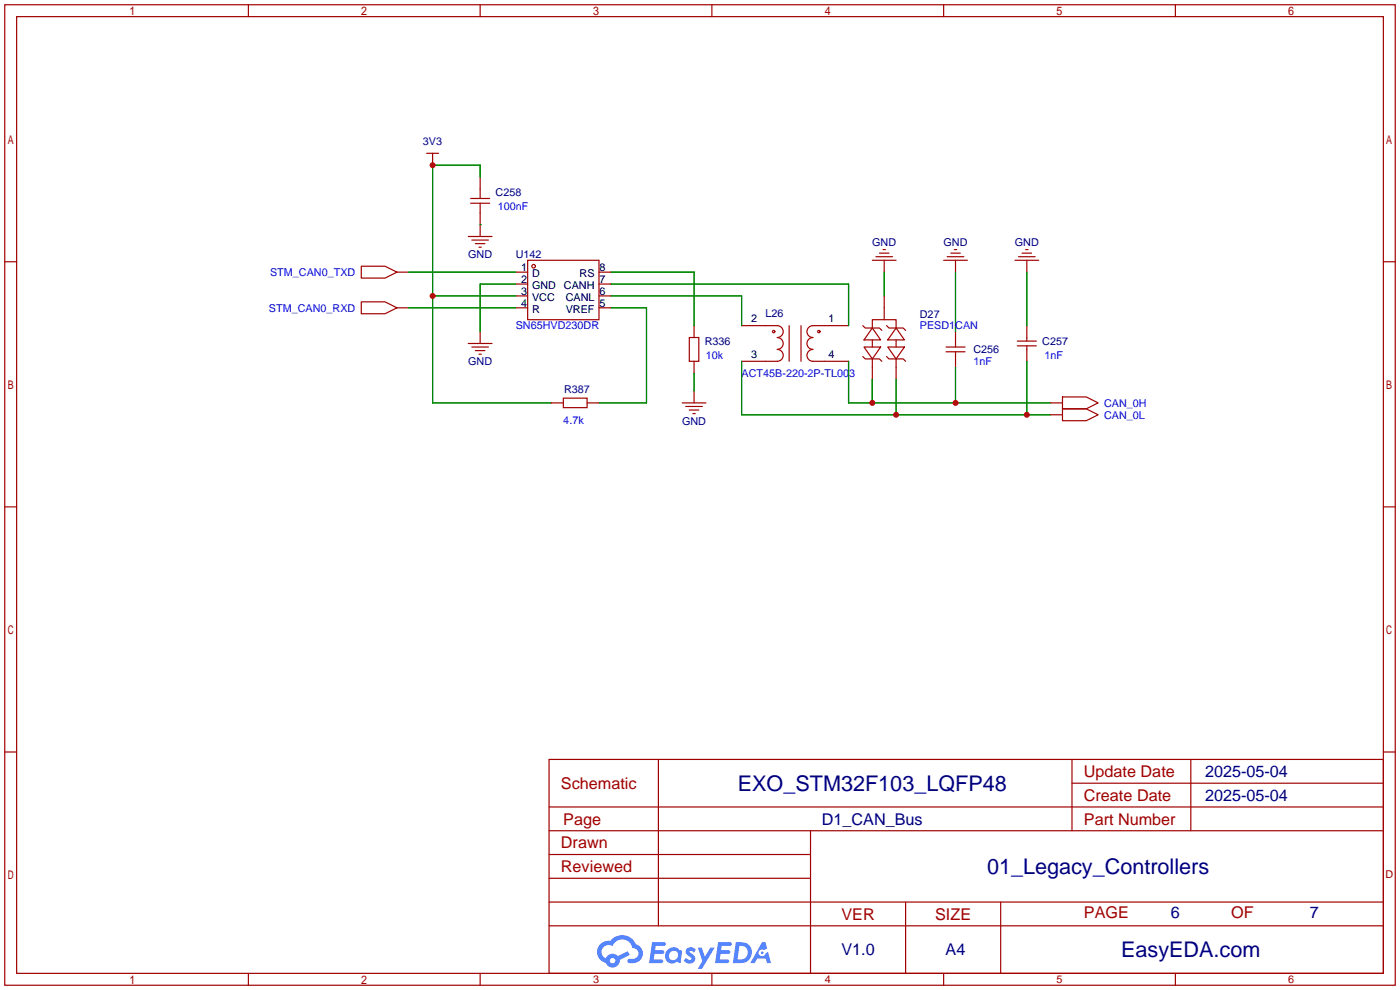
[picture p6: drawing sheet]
<svg xmlns="http://www.w3.org/2000/svg" width="299mm" height="212mm" viewBox="0 0 299 212" stroke-linecap="round" stroke-linejoin="round" font-family="sans-serif">
<g fill="none" stroke="#a10000" stroke-width=".25">
<path d="M1 1h297.2v209.6h-297.2zM3.6 3.6h292.1v204.4h-292.1zM53.1 1v2.6M102.6 1v2.6M152.1 1v2.6M201.7 1v2.6M251.2 1v2.6M1 55.9h2.6M295.7 55.9h2.5M1 108.3h2.6M295.7 108.3h2.5M1 160.7h2.6"/>
<path d="M117.3 162.3h178.4v45.7h-178.4zM117.3 177.5h178.4M117.3 172.5h178.4M140.7 162.3v35.6M173.2 177.5v30.5M229.1 162.3v15.2M229.1 167.4h66.6M254.5 162.3v15.2M295.7 160.7h2.5M117.3 182.6h55.9M117.3 197.9h178.4M117.3 192.8h178.4"/>
<path d="M117.3 187.7h55.9M193.5 192.8v15.2M213.9 192.8v15.2M53.1 208v2.6M102.6 208v2.6M152.1 208v2.6M201.7 208v2.6M251.2 208v2.6"/>
</g>
<g fill="#5487ff">
<path d="M146.9 202.7a1.3 1.3 0 0 1 1.8 .3l-.4 .6a.54 .54 0 0 0-.9-.2l.1 .2a1.34 1.34 0 0 1 1 1.8 1.47 1.47 0 0 1-2.4-.1l.5-.6 .8 .5a.31 .31 0 0 0 .4-.3 .31 .31 0 0 0-.3-.4 1.12 1.12 0 0 1-.6-1.8z"/>
<path d="M149.1 202.5h.9l.6 2 1.2-2h.9l-2.7 4.6h-.9l1-1.7z"/>
<path d="M139.4 201.4h1.6a1.31 1.31 0 0 1 1.2 .2 .4 .4 0 0 1-.3 .5l-1.8 .1-.1 .9h1.6a.4 .4 0 0 1 .4 .4 .4 .4 0 0 1-.4 .4h-1.7l-.2 1.2h1.4a.46 .46 0 0 1 .5 0 .46 .46 0 0 1 .1 .5l-.3 .2h-2.7z"/>
<path d="M153.5 201.4h1.6a1.32 1.32 0 0 1 1.2 .2 .39 .39 0 0 1-.3 .5l-1.8 .1-.1 .9h1.7a.4 .4 0 0 1 .3 .4 .4 .4 0 0 1-.4 .4h-1.7l-.2 1.2h1.4a.46 .46 0 0 1 .5 0 .46 .46 0 0 1 .1 .5l-.3 .2h-2.7z"/>
<path d="M162.9 201.4h.7l.4 1.3-.7 .4a.75 .75 0 0 0-1.1 .3 .75 .75 0 0 0 .5 1 .75 .75 0 0 0 .9-.7l.5-.2 .7 2.3h-.9l-.2-.9h-1.9l-.5 .9h-.9z"/>
<path d="M157.3 201.4l-.7 4.4h1.5a2.27 2.27 0 0 0 2.6-2.2 2.27 2.27 0 0 0-2.7-2.2zM158 202.1a1.5 1.5 0 0 1 1.8 1.6 1.5 1.5 0 0 1-1.9 1.4h-.3z"/>
<path d="M142.7 203a1.6 1.6 0 0 0-.3 2.3 1.6 1.6 0 0 0 2.3 .2l.8 .3 .3-2.4-.2-.3-.4-.1a1.58 1.58 0 0 0-2.5 0zM143.3 203.5a.98 .98 0 0 1 1.6 .4 .98 .98 0 0 1-1.1 1.3 .94 .94 0 0 1-.8-.7 .94 .94 0 0 1 .3-1z"/>
<path d="M128.3 201.8a2.37 2.37 0 0 0 1.2 4 1.54 1.54 0 0 0 1.7 1 1.54 1.54 0 0 0 1.3-1.6l2.1-1.1-.5-.8-2 1a1.57 1.57 0 0 0-2.6 .5 1.5 1.5 0 0 1-.8-2.1 1.5 1.5 0 0 1 2.2-.5 2.23 2.23 0 0 1 2.3-1.4 2.23 2.23 0 0 1 2 1.8 1.16 1.16 0 0 1 1.2 1.1 1.16 1.16 0 0 1-1.1 1.2h-.6a.47 .47 0 0 0-.6 .4 .47 .47 0 0 0 .4 .5 2.17 2.17 0 0 0 2.5-.9 2.17 2.17 0 0 0-.3-2.7l-.8-.4a3.2 3.2 0 0 0-5.5-.7l-1.1 .1zM130.4 205.3a.58 .58 0 0 1 1.1 0 .58 .58 0 0 1-1.1 0z"/>
<circle cx="162.9" cy="203.6" r=".28"/>
</g>
<g fill="none" stroke="#a10000" stroke-width=".25">
<path d="M91.2 32.8h2.5M92.5 32.8v2.5M102.6 37.8v4.6M77.2 56.9h5.1l2.5 1.3-2.5 1.2h-5.1zM84.8 58.2h2.6M100.1 50.5h5.1M100.6 42.4h4M100.6 43.4h4M100.8 51.3h3.6M101.6 52.1h2M102.4 52.8h.5M102.6 43.4v7.1"/>
<path d="M110.2 58.2h2.6M112.8 55.6h15.2v12.7h-15.2zM128 58.2h2.6M186.4 55.6h5.1M187.2 54.9h3.6M188 54.1h2M188.7 53.3h.5M189 55.6v2.6M201.7 55.6h5.1M202.4 54.9h3.6M203.2 54.1h2M204 53.3h.5"/>
<path d="M204.2 55.6v2.6M216.9 55.6h5.1M217.7 54.9h3.5M218.4 54.1h2.1M219.2 53.3h.5M219.5 55.6v2.6M77.2 64.5h5.1l2.5 1.3-2.5 1.3h-5.1zM84.8 65.8h2.6M100.1 73.4h5.1M100.8 74.2h3.6M101.6 74.9h2M102.4 75.7h.5"/>
<path d="M102.6 70.9v2.5M110.2 65.8h2.6M110.2 60.7h2.6M110.2 63.2h2.6M128 65.8h2.6M128 60.7h2.6M128 63.2h2.6M147.3 72.1h2.1v5.1h-2.1zM148.3 69.6v2.5M148.3 77.2v2.6M158.5 69.6h7.6a1.27 1.27 0 0 1 1.3 1.3 1.27 1.27 0 0 1-1.3 1.2 1.27 1.27 0 0 1 1.3 1.3 1.27 1.27 0 0 1-1.3 1.3 1.27 1.27 0 0 1 1.3 1.2 1.27 1.27 0 0 1-1.3 1.3h-7.6M168.7 69.6v7.6"/>
<path d="M171.2 69.6v7.6M181.4 69.6h-7.7a1.27 1.27 0 0 0-1.2 1.3 1.27 1.27 0 0 0 1.2 1.2 1.27 1.27 0 0 0-1.2 1.3 1.27 1.27 0 0 0 1.2 1.3 1.27 1.27 0 0 0-1.2 1.2 1.27 1.27 0 0 0 1.2 1.3h7.7M184.4 69.6l.5 .5h3.1l.5 .5M184.4 76.2l.5 .5h3.1l.5 .5M184.7 74.2h3.5l-1.8 2.5zM186.4 70.1v-1.8h5.1v1.8M186.4 70.1l1.8 2.5h-3.5zM186.4 72.6v1.6M186.4 76.7v4.3M189 63.2v5.1M189.5 76.2l.5 .5h3l.5 .5M189.5 69.6l.5 .5h3l.5 .5"/>
<path d="M189.7 74.2h3.6l-1.8 2.5zM191.5 70.1l1.8 2.5h-3.6zM191.5 72.6v1.6M191.5 76.7v4.3M202.2 74.2h4M202.2 75.2h4M204.2 70.9v3.3M204.2 75.2v3.3M217.4 73.9h4.1M217.4 72.9h4.1M219.5 69.6v3.3M219.5 73.9v3.3"/>
<path d="M117.9 86.1h2.5M120.4 85.1h5.1v2h-5.1zM125.5 86.1h2.5M145.8 86.1h5.1M146.6 86.9h3.5M147.3 87.6h2.1M148.1 88.4h.5M148.3 83.6v2.5M224.5 86.1h2.6M224.5 88.6h2.6M227.1 87.4h5.1l2.5 1.2-2.5 1.3h-5.1zM227.1 84.8h5.1l2.5 1.3-2.5 1.3h-5.1z"/>
<circle cx="114" cy="56.9" r=".38"/>
<circle cx="165.4" cy="70.9" r=".25"/>
<circle cx="175" cy="70.9" r=".25"/>
</g>
<g fill="none" stroke="#008700" stroke-width=".25">
<path d="M102.6 37.8v-2.5h-10.1v50.8h25.4M87.4 58.2h22.8M102.6 48h.1M130.6 58.2h17.7v11.4M189 58.2v5M204.2 58.2v12.7M219.5 58.2v11.4M87.4 65.8h22.8M92.5 63.2h17.7M110.2 60.7h-7.6v10.2M130.6 65.8h7.6v20.3h-10.2M130.6 60.7h50.8v8.9"/>
<path d="M130.6 63.2h27.9v6.4M148.3 79.8v3.8M158.5 77.2v11.4h66M181.4 77.2v8.9h43.1M204.2 78.5v7.6M219.5 77.2v11.4M186.4 81v5.1M191.5 81v7.6"/>
</g>
<g fill="#c00">
<circle cx="92.5" cy="35.3" r=".63"/>
<circle cx="92.5" cy="63.2" r=".63"/>
<circle cx="219.5" cy="88.6" r=".63"/>
<circle cx="191.5" cy="88.6" r=".63"/>
<circle cx="204.2" cy="86.1" r=".63"/>
<circle cx="186.4" cy="86.1" r=".63"/>
</g>
<g font-size="4.6" fill="#000080">
<text x="157.7" y="169">EXO_STM32F103_LQFP48</text>
<text x="211" y="186.8">01_Legacy_Controllers</text>
<text x="239.6" y="204.6">EasyEDA.com</text>
</g>
<g font-size="3.5" fill="#a00000">
<text x="231.6" y="166.1">Update Date</text>
<text x="119.9" y="168.6">Schematic</text>
<text x="231.6" y="171.1">Create Date</text>
<text x="120.4" y="176.2">Page</text>
<text x="231.6" y="176.2">Part Number</text>
<text x="119.9" y="181.3">Drawn</text>
<text x="119.9" y="186.4">Reviewed</text>
<text x="179.8" y="196.5">VER</text>
<text x="199.9" y="196.5">SIZE</text>
<text x="231.6" y="196.3">PAGE</text>
<text x="263.1" y="196.3">OF</text>
</g>
<g font-size="3.5" fill="#000080">
<text x="257.6" y="166.1">2025-05-04</text>
<text x="257.6" y="171.1">2025-05-04</text>
<text x="175.7" y="176.2">D1_CAN_Bus</text>
<text x="250.2" y="196.3">6</text>
<text x="280" y="196.3">7</text>
<text x="179.8" y="204.2">V1.0</text>
<text x="202.1" y="204.2">A4</text>
</g>
<g font-size="2.3" fill="#000080">
<text x="90.4" y="31">3V3</text>
<text x="105.9" y="41.9">C258</text>
<text x="186.4" y="52.6">GND</text>
<text x="201.7" y="52.6">GND</text>
<text x="216.9" y="52.6">GND</text>
<text x="100.1" y="55.2">GND</text>
<text x="110.2" y="55.2">U142</text>
<text x="163.6" y="67.8">L26</text>
<text x="196.6" y="67.9">D27</text>
<text x="150.6" y="73.7">R336</text>
<text x="208" y="75.5">C256</text>
<text x="222.8" y="73.6">C257</text>
<text x="100.1" y="78">GND</text>
<text x="120.6" y="84.1">R387</text>
<text x="145.8" y="90.7">GND</text>
</g>
<g font-size="2.3" fill="#00f">
<text x="106.4" y="44.9">100nF</text>
<text x="57.7" y="59">STM_CAN0_TXD</text>
<text x="57.5" y="66.6">STM_CAN0_RXD</text>
<text x="110.2" y="70.4">SN65HVD230DR</text>
<text x="196.6" y="70.4">PESD1CAN</text>
<text x="150.9" y="76.8">10k</text>
<text x="208" y="78">1nF</text>
<text x="223.3" y="76.7">1nF</text>
<text x="158.5" y="80.6">ACT45B-220-2P-TL003</text>
<text x="236" y="89.5">CAN_0L</text>
<text x="236" y="86.9">CAN_0H</text>
<text x="120.4" y="90.7">4.7k</text>
</g>
<g font-size="2.3">
<text x="111.4" y="57.9">1</text>
<text x="113.7" y="59.2">D</text>
<text x="123.9" y="59.2">RS</text>
<text x="128.1" y="57.9">8</text>
<text x="111.4" y="60.5">2</text>
<text x="111.4" y="63">3</text>
<text x="111.4" y="65.6">4</text>
<text x="113.7" y="61.7">GND</text>
<text x="113.7" y="64.3">VCC</text>
<text x="120.5" y="61.7">CANH</text>
<text x="120.9" y="64.3">CANL</text>
<text x="128.1" y="65.6">5</text>
<text x="128.1" y="63">6</text>
<text x="128.1" y="60.5">7</text>
<text x="113.7" y="66.8">R</text>
<text x="120.9" y="66.8">VREF</text>
<text x="160.5" y="68.9">2</text>
<text x="177.1" y="68.9">1</text>
<text x="160.5" y="76.5">3</text>
<text x="177.1" y="76.5">4</text>
</g>
<g font-size="2.3" fill="#a00000">
<text x="296.1" y="187.7">D</text>
<text x="126.7" y="210.1">3</text>
<text x="176.3" y="210.1">4</text>
<text x="225.8" y="210.1">5</text>
<text x="275.3" y="210.1">6</text>
</g>
</svg>
